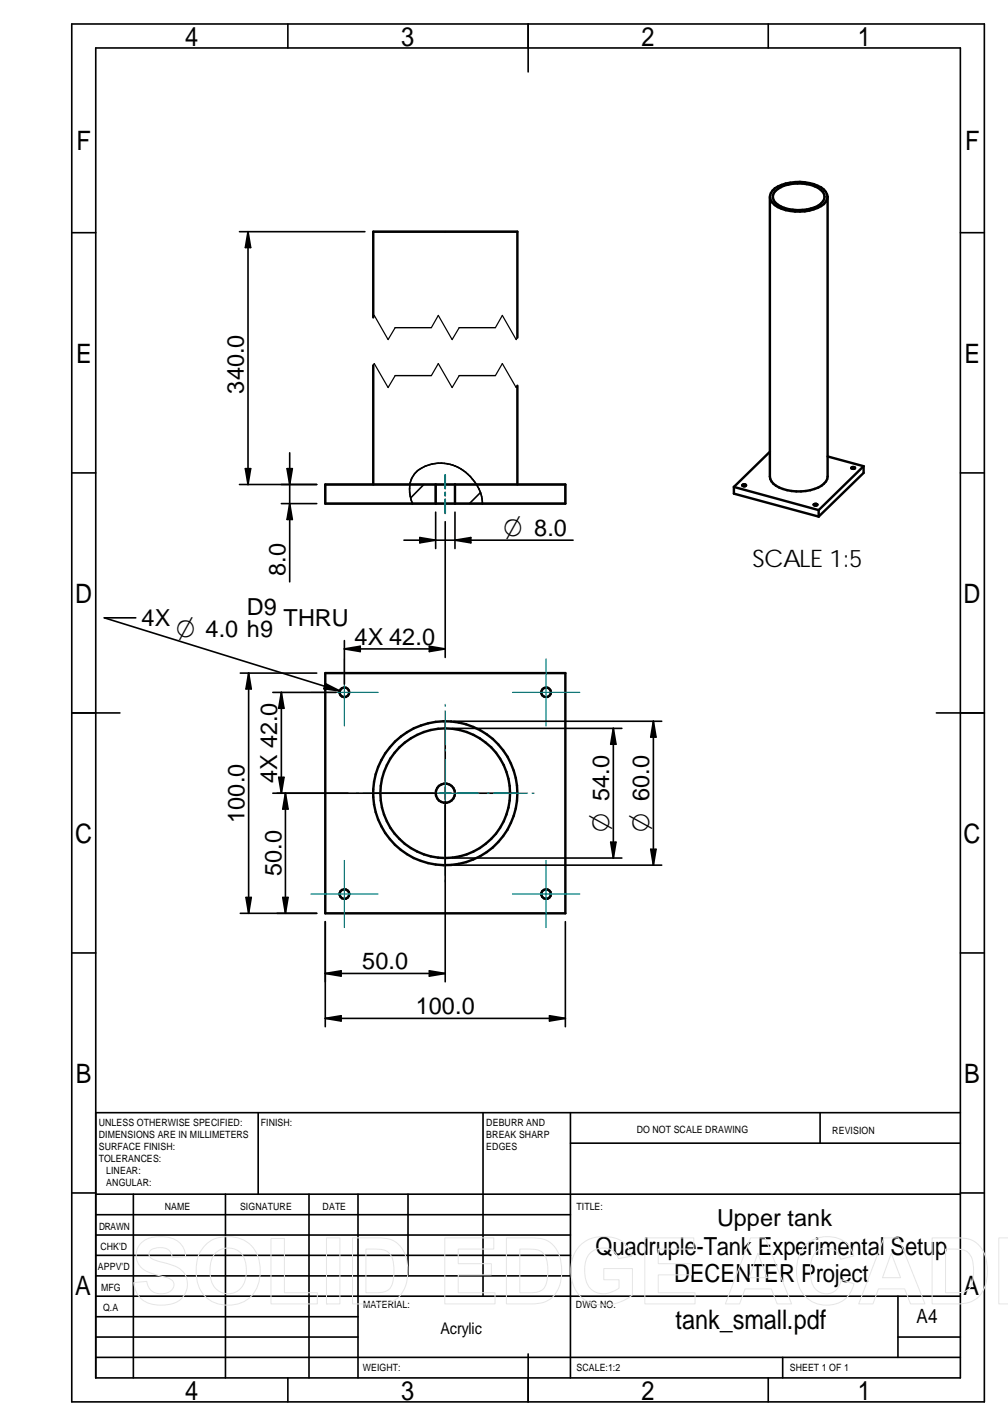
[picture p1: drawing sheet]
<svg xmlns="http://www.w3.org/2000/svg" width="210mm" height="297mm" viewBox="0 0 210 297" stroke-linecap="round" stroke-linejoin="round" font-family="sans-serif">
<g fill="none" stroke="#000" stroke-width=".34">
<path d="M14.9 5h190.1v287h-190.1zM19.9 10h180.1v277h-180.1zM59.9 5v5M110 5v10M160 5v5M14.9 48.5h5M49.9 48.3h26.1M51.6 48.3v52.6M51.6 48.3l.6 3.3h-1.1zM77.7 48.3h30M200 48.5h5M14.9 98.5h5"/>
<path d="M51.1 97.6h1.1l-.6 3.3zM59.8 97.6h1.1l-.6 3.3zM60.3 94.3v26.9M92.7 98.9v2.9M200 98.5h5M49.9 100.9h16.1M58.6 104.9h7.4M60.3 104.9l.6 3.3h-1.1zM67.7 100.9h50v4h-50zM84.1 112.5h35.2M87.4 112l3.3 .5-3.3 .6zM88.3 100.9l-2.8 2.8"/>
<path d="M90.7 106.7v7.6M90.7 100.9v4M92.7 102.6v.7M92.7 104v2.9M92.7 108.7v28.2M94.7 106.7v7.6M94.7 112.5l3.3-.5v1.1zM94.7 100.9v4M100 102.6l-2.3 2.3M100.1 102.6a9.1 9.1 0 0 0-9.5-6 5.5 5.5 0 0 0-5.2 3.9l-.1 .4a7.8 7.8 0 0 0 .6 4M100.1 102.6l.4 2.3M28.3 128.7h-6.6l49.1 15.2"/>
<path d="M71.7 133.4v9.1M71.7 135.2l3.3-.6v1.1zM71.7 135.2h21M89.4 134.6l3.3 .6-3.3 .5zM14.9 148.5h10.1M50 140.2h16M51.8 140.2v50M51.8 140.2l.5 3.3h-1.1zM56.8 144.2h13.2M58.6 144.2v21M58.6 144.2l.5 3.3h-1.1zM67.8 142.4l3 1.5-3.4-.4z"/>
<path d="M92.7 150.5v12.2M94.5 150.2h43.3M94.5 151.7h35M127.7 151.7l.6 3.3h-1.1zM127.7 151.7v27M136.1 150.2l.5 3.3h-1.1zM136.1 150.2v30M195 148.5h10M56.8 165.2h34.2M58 161.9h1.1l-.5 3.3zM59.4 165.2v25M59.4 165.2l.6 3.3h-1.1z"/>
<path d="M91.5 165.2h2.5M92.7 164v2.5M92.7 167v37.5M94.5 178.7h35M95.2 165.2h12.3M127.2 175.4h1.1l-.6 3.3zM135.5 176.9h1.1l-.5 3.3zM14.9 198.5h5M50 190.2h16M51.2 186.9h1.1l-.5 3.3zM58.9 186.9h1.1l-.6 3.3zM67.7 192v21.9"/>
<path d="M94.5 180.2h43.3M117.7 192v21.9M200 198.5h5M67.7 202.8h25M67.7 202.8l3.3-.6v1.1zM67.7 212.1h50M67.7 212.1l3.3-.5v1.1zM89.4 202.2l3.3 .6-3.3 .5zM114.4 211.6l3.3 .5-3.3 .6zM19.9 231.8h180.1M53.8 231.8v17M100.6 231.8v38.2"/>
<path d="M118.8 231.8v55.2M118.8 238.1h81.2M170.8 231.8v6.3M14.9 248.5h5M19.9 248.8h180.1M19.9 257.3h98.9M19.9 253h98.9M27.8 248.8v38.2M46.9 248.8v38.2M64.3 248.8v38.2M74.5 248.8v38.2M85 248.8v17"/>
<path d="M200 248.5h5M19.9 278.5h54.6M19.9 274.3h54.6M19.9 270h180.1M19.9 265.8h98.9M19.9 261.5h98.9M187 270v12.7M187 278.5h13M19.9 282.7h180.1M59.9 287v5M110 282v10M160 287v5"/>
<path d="M163 282.7v4.3"/>
</g>
<g fill="#000">
<path d="M51.6 48.3l.6 3.3h-1.1zM51.1 97.6h1.1l-.6 3.3zM59.8 97.6h1.1l-.6 3.3zM60.3 104.9l.6 3.3h-1.1zM87.4 112l3.3 .5-3.3 .6zM94.7 112.5l3.3-.5v1.1zM71.7 135.2l3.3-.6v1.1zM89.4 134.6l3.3 .6-3.3 .5zM51.8 140.2l.5 3.3h-1.1zM58.6 144.2l.5 3.3h-1.1zM67.8 142.4l3 1.5-3.4-.4zM127.7 151.7l.6 3.3h-1.1z"/>
<path d="M136.1 150.2l.5 3.3h-1.1zM58 161.9h1.1l-.5 3.3zM59.4 165.2l.6 3.3h-1.1zM127.2 175.4h1.1l-.6 3.3zM135.5 176.9h1.1l-.5 3.3zM51.2 186.9h1.1l-.5 3.3zM58.9 186.9h1.1l-.6 3.3zM67.7 212.1l3.3-.5v1.1zM67.7 202.8l3.3-.6v1.1zM89.4 202.2l3.3 .6-3.3 .5zM114.4 211.6l3.3 .5-3.3 .6z"/>
</g>
<g fill="none" stroke="#000" stroke-width=".51">
<path d="M161.3 39.2a9.6 9.6 0 0 1 10.3 .3 1.97 1.97 0 0 1-.6 3.4 9.9 9.9 0 0 1-9.7-.2 2.01 2.01 0 0 1 0-3.5zM161.5 39.8a8.4 8.4 0 0 1 8.9-.6 1.95 1.95 0 0 1 1.3 1.8 1.95 1.95 0 0 1-1.3 1.8 9.1 9.1 0 0 1-8.4-.2 1.75 1.75 0 0 1-.5-2.8zM172.3 41v58.3a3.4 3.4 0 0 1-2.7 2.6 9.5 9.5 0 0 1-8.6-1.1l-.6-1-.1-.5v-58.3M77.7 76.1v24.8M77.7 66.1v-17.8h30v22M107.7 80.3v20.6M160.3 94.1l-7.5 7.3M172.3 95.1l7.5 2M177.3 97.4a.48 .48 0 0 1 .8 .1l-.6 .2-.3-.2zM179.8 97.1v1.4l-9.3 9.1M179.8 97.1l-9.3 9.2M67.7 100.9h50v4h-50z"/>
<path d="M90.7 100.9v4M94.7 100.9v4M152.8 101.4l17.7 4.9M152.8 101.4v1.4l17.7 4.8M154.6 101a.48 .48 0 0 1 .8 .1 .46 .46 0 0 1-.8 0zM169.4 105.1l.3-.2 .5 .2a.46 .46 0 0 1-.8 0zM170.5 106.3v1.3M67.7 140.2h50v50h-50z"/>
<circle cx="71.7" cy="144.2" r="1"/>
<circle cx="113.7" cy="144.2" r="1"/>
<circle cx="92.7" cy="165.2" r="15"/>
<circle cx="92.7" cy="165.2" r="13.5"/>
<circle cx="92.7" cy="165.2" r="2.01"/>
<circle cx="71.7" cy="186.2" r="1.01"/>
<circle cx="113.7" cy="186.3" r="1.01"/>
</g>
<path d="M77.7 66.1l.2-.4 2.9 5 1.5-2.5h7.5l1.5-2.5 2.8 5 1.5-2.5h7.6l1.4-2.5 2.9 5 .2-.4M77.7 76.1l.2-.4 2.9 5 1.5-2.5h7.5l1.5-2.5 2.8 5 1.5-2.5h7.6l1.4-2.5 2.9 5 .2-.4M100.5 104.9a8.9 8.9 0 0 0-11.7-7.9 5.2 5.2 0 0 0-3.2 6.9l.3 1" fill="none" stroke="#000" stroke-width=".25"/>
<path d="M92.7 98.9v2.9M92.7 102.6v.7M92.7 104v2.9" fill="none" stroke="#008080" stroke-width=".34"/>
<g fill="none" stroke="#008080" stroke-width=".25">
<path d="M71.7 137.2v14M113.7 137.2v14M64.7 144.2h14M92.7 146.7v.5M92.7 148.1v7.1M92.7 156.1v.4M92.7 158.2v14M106.7 144.2h14M71.7 179.2v14M74.2 165.2h.5M75.6 165.2h7M83.6 165.2h.4"/>
<path d="M85.7 165.2h14M92.7 174v.4M92.7 175.3v7.1M101.5 165.2h.4M102.8 165.2h7.1M110.8 165.2h.4M113.7 179.2v14M64.7 186.2h14M92.7 183.3v.4M106.7 186.2h14"/>
</g>
<g fill="none" stroke="#e6e6e6" stroke-width=".21">
<path d="M29.5 258.8a6.9 6.9 0 0 1 7.8-.1 4 4 0 0 1 1.4 3.1l-2.8 .1a2.15 2.15 0 0 0-2.6-2 1.89 1.89 0 0 0-2.3 1.3 1.64 1.64 0 0 0 1.6 1.4l.6 .2a8.8 8.8 0 0 1 5 2.2 4.3 4.3 0 0 1-3.6 6.8 6.1 6.1 0 0 1-5.8-1.9l-.7-1.5-.2-1.2 2.7-.3a2.91 2.91 0 0 0 3.9 2.5 1.68 1.68 0 0 0 1.5-1 1.68 1.68 0 0 0-.2-1.8l-1.4-.6a9.9 9.9 0 0 1-5.2-2.2 3.6 3.6 0 0 1 .3-5zM43.1 259.1a7.2 7.2 0 0 1 9.7 .9 8.5 8.5 0 0 1-.4 10 7 7 0 0 1-10.5-1.1 9.3 9.3 0 0 1 0-8.5zM56.4 258h2.8v11.3h6.9v2.3h-9.7zM68 257.9h2.8v13.7h-2.8zM73.4 257.9h5a5.3 5.3 0 0 1 5.6 2.7 9.1 9.1 0 0 1-1 9.6 6 6 0 0 1-4.4 1.4h-5.2zM92.6 257.9h10.2v2.3h-7.4v3h6.9v2.4h-6.9v3.7h7.7v2.3h-10.5zM105.5 257.9h5a5.3 5.3 0 0 1 5.6 2.7 9.1 9.1 0 0 1-1 9.6 6 6 0 0 1-4.4 1.4h-5.2zM120.9 259.4a7.4 7.4 0 0 1 9.2-.4l1 1.5 .4 1.2-2.7 .5a3.2 3.2 0 0 0-4.2-2.1 3.9 3.9 0 0 0-2.8 4.4 4.4 4.4 0 0 0 2.7 4.9 5.2 5.2 0 0 0 4.4-1.1v-1.7h-3.2v-2.4h6v5.5a8.5 8.5 0 0 1-10.6 .5 8.1 8.1 0 0 1-.2-10.8zM134.3 257.9h10.2v2.3h-7.4v3h6.9v2.4h-6.9v3.7h7.6v2.3h-10.4zM156.3 257.9h3l5.5 13.7h-3l-1.2-3.1h-5.4l-1.2 3.1h-3zM167.6 259.5a6.5 6.5 0 0 1 9.1-.1l.5 .8 .6 1.4-2.8 .7a3.1 3.1 0 0 0-3.1-2.4 3.1 3.1 0 0 0-2.9 2.6 8.1 8.1 0 0 0 .7 5.9 3.1 3.1 0 0 0 3.4 1 3.1 3.1 0 0 0 2.1-2.8l2.6 .8a6 6 0 0 1-4.6 4.5 6 6 0 0 1-6-2.4 8.9 8.9 0 0 1 .4-10zM184.1 257.9h3l5.5 13.7h-3l-1.2-3.1h-5.5l-1.1 3.1h-3z"/>
<path d="M194.1 257.9h5a5.3 5.3 0 0 1 5.6 2.7 9.1 9.1 0 0 1-1 9.6 6 6 0 0 1-4.4 1.4h-5.2zM209.9 257.9h-1.9v13.7h1.9M44.7 261.2a3.8 3.8 0 0 1 4.3-1 3.8 3.8 0 0 1 2.3 3.7 5.2 5.2 0 0 1-1.9 5 3.7 3.7 0 0 1-5.6-3.4v-2.3a4.1 4.1 0 0 1 .9-2zM68 271.6h.1M76.2 260.2a8.5 8.5 0 0 1 4.5 .5 4.6 4.6 0 0 1 1.3 4 4.8 4.8 0 0 1-1.2 4l-1.6 .5-3 .1zM108.2 260.2a8.5 8.5 0 0 1 4.5 .5 4.6 4.6 0 0 1 1.4 4 4.8 4.8 0 0 1-1.3 4l-1.5 .5-3.1 .1zM157.8 261.1l2 5h-3.8zM185.6 261.1l1.9 5h-3.7zM196.9 260.2a8.5 8.5 0 0 1 4.5 .5 4.6 4.6 0 0 1 1.3 4 4.8 4.8 0 0 1-1.2 4l-1.6 .5-3 .1z"/>
</g>
<g font-size="5.6">
<text x="38.6" y="9.5">4</text>
<text x="83.6" y="9.5">3</text>
<text x="133.6" y="9.5">2</text>
<text x="178.6" y="9.5">1</text>
<text x="16" y="31.3">F</text>
<text x="201" y="31.3">F</text>
<text x="15.8" y="75.6">E</text>
<text x="200.8" y="75.6">E</text>
<text x="15.7" y="125.6">D</text>
<text x="200.7" y="125.6">D</text>
<text x="15.7" y="175.6">C</text>
<text x="200.7" y="175.6">C</text>
<text x="15.8" y="225.6">B</text>
<text x="200.8" y="225.6">B</text>
<text x="15.7" y="269.8">A</text>
<text x="200.7" y="269.8">A</text>
<text x="140.7" y="276.9">tank_small.pdf</text>
<text x="38.6" y="291.5">4</text>
<text x="83.6" y="291.5">3</text>
<text x="133.6" y="291.5">2</text>
<text x="178.6" y="291.5">1</text>
</g>
<g font-size="5.4">
<text x="104.8" y="111.6">O 8.0</text>
<text x="36.7" y="132.7">O 4.0 h9</text>
<text x="126.8" y="173.2" transform="rotate(-90 126.8 173.2)">O 54.0</text>
<text x="135.2" y="173.2" transform="rotate(-90 135.2 173.2)">O 60.0</text>
</g>
<g font-size="5.2">
<text x="124" y="261.3">Quadruple-Tank Experimental Setup</text>
<text x="140.4" y="267.1">DECENTER Project</text>
</g>
<text font-size="5" x="156.7" y="118.2">SCALE 1:5</text>
<g font-size="4.9">
<text x="50.8" y="82" transform="rotate(-90 50.8 82)">340.0</text>
<text x="59.5" y="120" transform="rotate(-90 59.5 120)">8.0</text>
<text x="29.5" y="130.4">4X</text>
<text x="51.4" y="128.2">D9</text>
<text x="59" y="130.4">THRU</text>
<text x="73.8" y="134.3">4X 42.0</text>
<text x="57.7" y="163.2" transform="rotate(-90 57.7 163.2)">4X 42.0</text>
<text x="50.9" y="171.4" transform="rotate(-90 50.9 171.4)">100.0</text>
<text x="58.6" y="182.5" transform="rotate(-90 58.6 182.5)">50.0</text>
<text x="75.4" y="201.9">50.0</text>
<text x="86.6" y="211.2">100.0</text>
<text x="149.3" y="255.4">Upper tank</text>
</g>
<text font-size="4.1" x="190.8" y="275.5">A4</text>
<text font-size="3.3" x="91.7" y="278">Acrylic</text>
<g font-size="2.1">
<text x="20.6" y="234.6">UNLESS OTHERWISE SPECIFIED:</text>
<text x="20.6" y="237.1">DIMENSIONS ARE IN MILLIMETERS</text>
<text x="20.6" y="239.6">SURFACE FINISH:</text>
<text x="54.3" y="234.6">FINISH:</text>
<text x="101.3" y="234.5">DEBURR AND</text>
<text x="101.3" y="237">BREAK SHARP</text>
<text x="101.3" y="239.5">EDGES</text>
<text x="132.6" y="236">DO NOT SCALE DRAWING</text>
<text x="173.3" y="236.2">REVISION</text>
<text x="20.6" y="242.1">TOLERANCES:</text>
<text x="22.1" y="244.6">LINEAR:</text>
<text x="22.1" y="247.1">ANGULAR:</text>
<text x="50" y="252">SIGNATURE</text>
<text x="67.2" y="252">DATE</text>
<text x="120.1" y="252">TITLE:</text>
<text x="20.6" y="256.2">DRAWN</text>
<text x="34.3" y="252">NAME</text>
<text x="20.9" y="260.3">CHK'D</text>
<text x="20.4" y="264.5">APPV'D</text>
<text x="21.1" y="268.8">MFG</text>
<text x="21.5" y="273">Q.A</text>
<text x="75.6" y="272.5">MATERIAL:</text>
<text x="119.9" y="272.5">DWG NO.</text>
<text x="75.6" y="285.6">WEIGHT:</text>
<text x="120.1" y="285.6">SCALE:1:2</text>
<text x="164.5" y="285.6">SHEET 1 OF 1</text>
</g>
</svg>
